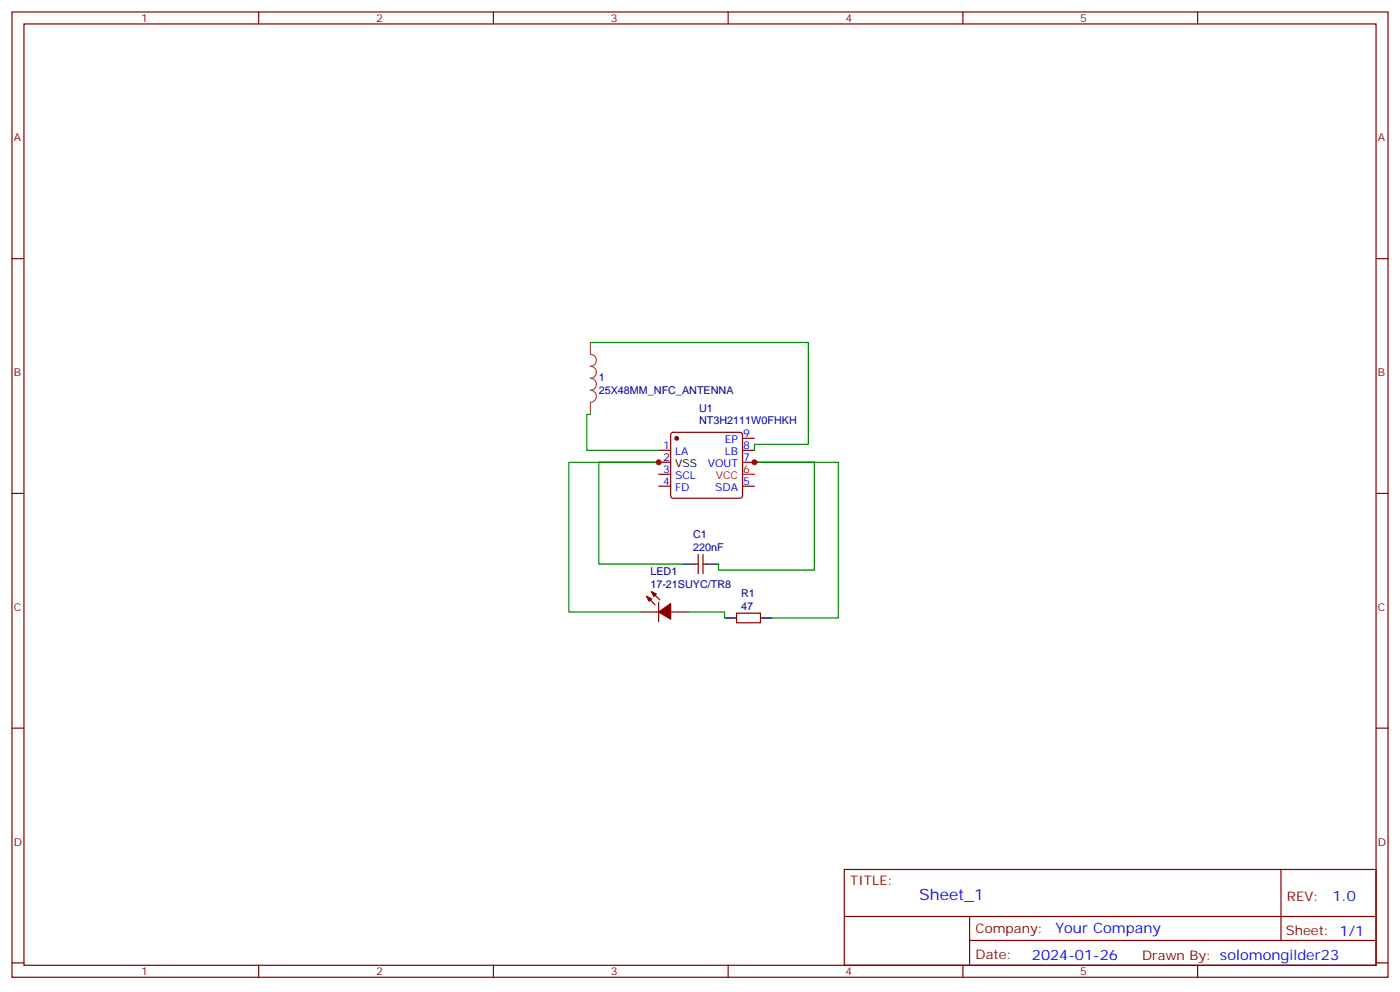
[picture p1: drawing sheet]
<svg xmlns="http://www.w3.org/2000/svg" width="412mm" height="292mm" viewBox="0 0 412 292" stroke-linecap="round" stroke-linejoin="round" font-family="sans-serif">
<g fill="none" stroke="#870000" stroke-width=".35">
<path d="M3.5 3.5h405.4v284.4h-405.4zM7.1 7.1h398.2v277.2h-398.2zM76.2 3.5v3.6M145.3 3.5v3.6M214.5 3.5v3.6M283.6 3.5v3.6M352.8 3.5v3.6M3.5 76.2h3.6M405.3 76.2h3.6M194 132.6h3.6M194 139.7h3.6M197.8 127.6l.5-.2h19.7l.5 .2 .2 .5v17.9l-.2 .5-.5 .3h-19.7l-.5-.3-.2-.5v-17.9z"/>
<path d="M218.7 129.1h3.5M218.7 132.6h3.5M218.7 136.2h3.5M3.5 145.3h3.6M194 143.2h3.6M218.7 143.2h3.5M405.3 145.3h3.6M190.5 175.7l2.5 2.5M191.9 174.3l2.5 2.4M194 177.4v5.7M204.6 166.2h1.1M205.7 163.3v5.7"/>
<path d="M207.1 163.3v5.7M207.1 166.2h1M188.7 180.3h5.3M197.6 180.3h5.2M217 180.6h7v2.8h-7zM3.5 214.5h3.6M405.3 214.5h3.6M248.7 256.1h156.6v28.2h-156.6zM377.3 256.1v20.9M248.7 270h156.5M285.6 277h119.6M285.6 270v14.1"/>
<path d="M3.5 283.6h3.6M76.2 284.3v3.6M145.3 284.3v3.6M214.5 284.3v3.6M283.6 284.3v3.6M352.8 284.3v3.6M405.3 283.6h3.6"/>
</g>
<path d="M218.7 139.7h3.5" fill="none" stroke="#f00" stroke-width=".35"/>
<path d="M194 136.2h3.6M201.1 166.2h3.5M208.1 166.2h3.6M213.4 182h3.6M224 182h3.5" fill="none" stroke="#000" stroke-width=".35"/>
<g fill="#870000" stroke="#870000" stroke-width=".35">
<path d="M190.5 175.7l1.4 .7-.7 .7z"/>
<path d="M191.9 174.3l1.4 .7-.7 .7z"/>
<path d="M194 180.3l3.6-2.5v4.6z"/>
<circle cx="199.3" cy="129.1" r=".53"/>
</g>
<path d="M173.9 100.9v3.5a1.76 1.76 0 0 1 1.8 1.7 1.76 1.76 0 0 1-1.8 1.8 1.76 1.76 0 0 1 1.8 1.8 1.76 1.76 0 0 1-1.8 1.7 1.76 1.76 0 0 1 1.8 1.8 1.76 1.76 0 0 1-1.8 1.7 1.76 1.76 0 0 1 1.8 1.8 1.76 1.76 0 0 1-1.8 1.8M173.9 118.6v3.5" fill="none" stroke="#a64a4a" stroke-width=".35"/>
<path d="M173.9 100.9h64.2v30h-15.9v1.7M173.9 122.1h-1v10.5h21.1M201.1 166.2h-24.7v-30h17.6h-26.4v44.1h21.1M211.7 166.2v1.7h28.2v-31.7h-17.7h24.7v45.8h-19.4M202.8 180.3h10.6v1.7" fill="none" stroke="#008700" stroke-width=".35"/>
<g fill="#c00">
<circle cx="194" cy="136.2" r=".88"/>
<circle cx="222.3" cy="136.2" r=".88"/>
</g>
<text font-size="4.6" fill="#00f" x="270.8" y="265.1">Sheet_1</text>
<g font-size="4.2" fill="#00f">
<text x="392.5" y="265.4">1.0</text>
<text x="310.9" y="274.9">Your Company</text>
<text x="304" y="282.7">2024-01-26</text>
</g>
<g font-size="3.9" fill="#800">
<text x="250.5" y="260.7">TITLE:</text>
<text x="379.1" y="265.4">REV:</text>
<text x="287.4" y="274.9">Company:</text>
<text x="378.7" y="275.5">Sheet: 1/1</text>
<text x="287.4" y="282.6">Date:</text>
<text x="336.4" y="282.7">Drawn By: solomongilder23</text>
</g>
<g font-size="3.2" fill="#800">
<text x="41.6" y="6.5">1</text>
<text x="110.8" y="6.5">2</text>
<text x="179.9" y="6.5">3</text>
<text x="249.1" y="6.5">4</text>
<text x="318.2" y="6.5">5</text>
<text x="4.1" y="41.6">A</text>
<text x="405.9" y="41.6">A</text>
<text x="4.1" y="110.8">B</text>
<text x="405.9" y="110.8">B</text>
<text x="4.1" y="179.9">C</text>
<text x="405.9" y="179.9">C</text>
<text x="4.1" y="249.1">D</text>
<text x="405.9" y="249.1">D</text>
<text x="41.6" y="287.3">1</text>
<text x="110.8" y="287.3">2</text>
<text x="179.9" y="287.3">3</text>
<text x="249.1" y="287.3">4</text>
<text x="318.2" y="287.3">5</text>
</g>
<g font-size="3.2" fill="#000080">
<text x="176.4" y="112.1">1</text>
<text x="176.4" y="116">25X48MM_NFC_ANTENNA</text>
<text x="206" y="125">NT3H2111W0FHKH</text>
<text x="206" y="121.2">U1</text>
<text x="204.2" y="158.5">C1</text>
<text x="204.2" y="162.3">220nF</text>
<text x="191.6" y="173.2">17-21SUYC/TR8</text>
<text x="191.6" y="169.4">LED1</text>
<text x="218.3" y="179.6">47</text>
<text x="218.3" y="175.8">R1</text>
</g>
<g font-size="3.2" fill="#00f">
<text x="213.5" y="130.5">EP</text>
<text x="218.9" y="128.8">9</text>
<text x="195.4" y="132.3">1</text>
<text x="198.9" y="134.1">LA</text>
<text x="208.5" y="137.6">VOUT</text>
<text x="213.5" y="134.1">LB</text>
<text x="218.9" y="132.3">8</text>
<text x="218.9" y="135.8">7</text>
<text x="195.4" y="142.9">4</text>
<text x="195.4" y="139.3">3</text>
<text x="198.9" y="141.1">SCL</text>
<text x="218.9" y="142.9">5</text>
<text x="198.9" y="144.6">FD</text>
<text x="210.6" y="144.6">SDA</text>
</g>
<g font-size="3.2">
<text x="195.4" y="135.8">2</text>
<text x="198.9" y="137.6">VSS</text>
</g>
<g font-size="3.2" fill="#f00">
<text x="210.8" y="141.1">VCC</text>
<text x="218.9" y="139.3">6</text>
</g>
</svg>
